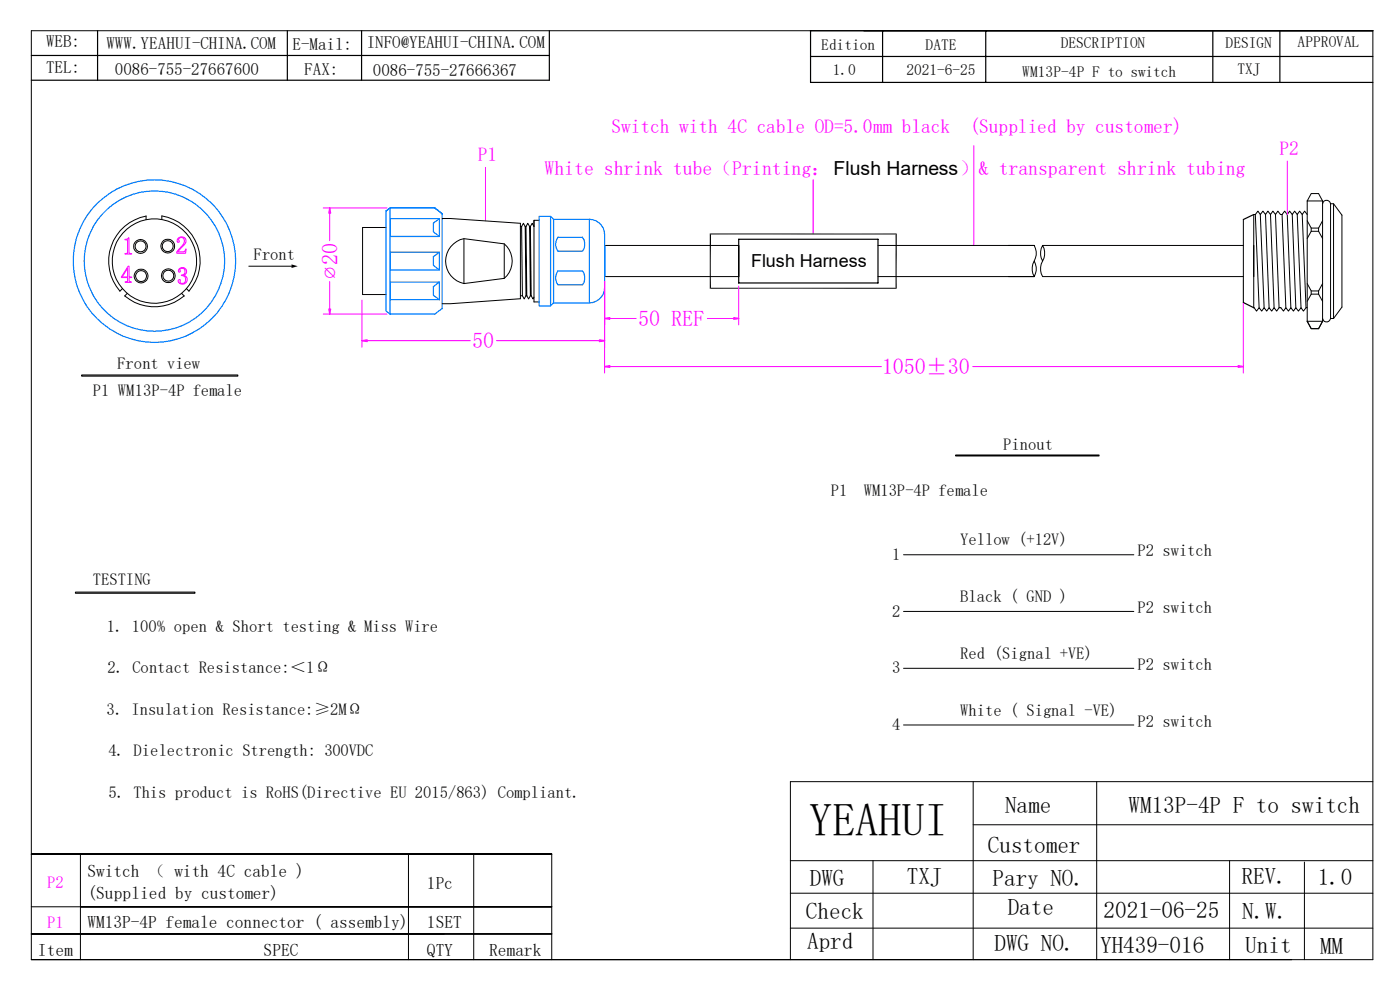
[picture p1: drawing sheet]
<svg xmlns="http://www.w3.org/2000/svg" width="297mm" height="210mm" viewBox="0 0 297 210" stroke-linecap="round" stroke-linejoin="round" font-family="sans-serif">
<g fill="none" stroke="#000" stroke-width=".21">
<path d="M31 46.6v-.8a9.7 9.7 0 0 0-5.6 16l.6-.6M34.3 46.6v-.8a9.7 9.7 0 0 1 5.8 16l-.6-.6M52.8 56.5h9M81.9 48.3h-5v14.2h5M93.8 46.4l16.6 1v16l-14.9 1h-1.7M98.4 50.6v9.6l8.6-1.1v-7.4M107 59.1a4.8 4.8 0 0 0 0-7.4l-8.6-1.1a4.9 4.9 0 0 0-3.9 4.8 4.9 4.9 0 0 0 3.9 4.8M110.4 48h.3M110.7 48l.3-.6 .4 .6M110.7 48l.1 14.7M111.4 48l.2 14.7M111.4 48h.2"/>
<path d="M111.6 48l.2 14.7M111.6 48l.4-.6 .4 .6M112.4 48l.1 14.7M112.4 48h.1M112.5 48l.2 14.7M113.3 46.7v17.4h1.1M114.4 46.7h-1.1v1.3l-.4-.6-.4 .6M128.3 52.1h28.4M128.3 58.7h28.4M150.6 49.6h39.6M186.3 52.1h33.1h-5.4M186.3 58.7h33.1h-5.4"/>
<path d="M219.4 52.1a3.3 3.3 0 0 1 0 3.3M219.4 55.4a3.3 3.3 0 0 1 0 3.3 3.3 3.3 0 0 1 0-3.3zM221.2 55.4a3.3 3.3 0 0 0 0 3.3h42.6M221.2 52.1h42.6M221.2 52.1a3.3 3.3 0 0 1 0 3.3 3.3 3.3 0 0 1 0-3.3zM263.8 46.6v17.6M266.3 45.5l.8 19.8M266.3 45.5l.6-.7 .5 .7 .5-.7 .6 .7 .5-.7 .5 .7 .5-.7 .6 .7 .5-.7 .6 .7h.3M266.3 45.5h-.3v19.8l.6 .7 .5-.7 .6 .7 .5-.7 .5 .7 .5-.7 .6 .7 .5-.7 .5 .7 .6-.7M267.4 45.5l.8 19.8M268.5 45.5l.7 19.8M269.5 45.5l.8 19.8"/>
<path d="M270.6 45.5l.8 19.8h.3l.6 .7 .5-.7 .5 .7 .6-.7 .5 .7 .5-.7 .6 .7 .5-.7 .5 .7 .6-.7M272 45.5l.8 19.8M272 45.5l.5-.7 .6 .7 .5-.7 .6 .7 .5-.7 .5 .7 .5-.7 .6 .7 .5-.7 .5 .7M273.1 45.5l.8 19.8M274.2 45.5l.7 19.8M275.2 45.5l.8 19.8M276.3 45.5l.8 19.8h.2M277.3 42.6h3.3M277.3 42.6l.9-1.5h1.5l.9 1.5M277.3 46.8l.9 1.6h1.5M277.3 42.6v25.6M278.2 48.4v.7"/>
<path d="M279.7 48.4v.7M279.7 49.1h-1.5l-.9 1.5M279.7 49.1l.9 1.5M280.6 42.6v25.6M280.6 46.8l-.9 1.6M280.6 43.2a.85 .85 0 0 1 .8-.7 .85 .85 0 0 1 .9 .7M282.3 43.2v24.4M282.3 43.2h.6l1.8 2.4v19.6l-1.8 2.4h-.6M282.9 43.2v24.4M17.3 79.5h33.2v.3h-33.2zM27 62.2l-.5 .6a9.8 9.8 0 0 0 12.6 0l-.6-.6M110.4 62.7h.4"/>
<path d="M110.8 62.7l.4 .7 .4-.7M111.6 62.7h.2M111.8 62.7l.3 .7 .4-.7M112.5 62.7h.2M112.7 62.7l.4 .7 .2-.4M150.6 61.2h39.6M277.3 68.2h3.3M277.3 68.2l.9 1.5h1.5l.9-1.5M277.3 60.2l.9 1.5h1.5M278.2 61.7v.7M279.7 61.7v.7M279.7 62.4h-1.5l-.9 1.5"/>
<path d="M279.7 62.4l.9 1.5M280.6 60.2l-.9 1.5M280.6 67.6a.85 .85 0 0 0 .8 .7 .85 .85 0 0 0 .9-.7M202.7 96.5h30.5v.2h-30.5zM191.7 117.7h48.8M16 125.6h25.4v.3h-25.4zM191.7 129.7h48.8M191.7 141.8h48.8M191.7 153.8h48.8M206.5 165.8v37.8M206.5 175h84.8M232.7 165.8v37.8"/>
<path d="M291.3 165.8h-123.6v37.8M6.6 198.1h110.5zM6.6 192.4h110.5M17.1 181.2v22.4M86.7 181.2v22.4M94.2 198.1h-87.6h110.5h-110.5M94.2 181.2h-87.6h110.5h-110.5h110.5v22.4M100.5 181.2v22.4M167.7 182.6h123.6M167.7 189.5h123.6M167.7 196.9h123.6M185.2 182.6v21"/>
<path d="M260.9 182.6v21M276.7 182.9v20.7M6.6 203.6v-197.1h284.7v197.1h-284.7h267.4"/>
<circle cx="29.8" cy="52.3" r="1.47"/>
<circle cx="29.8" cy="52.3" r="1.17"/>
<circle cx="29.9" cy="58.5" r="1.47"/>
<circle cx="29.9" cy="58.6" r="1.17"/>
<circle cx="32.8" cy="55.4" r="8.9"/>
<circle cx="35.6" cy="52.2" r="1.47"/>
<circle cx="35.6" cy="52.2" r="1.17"/>
<circle cx="35.7" cy="58.5" r="1.47"/>
<circle cx="35.7" cy="58.5" r="1.17"/>
</g>
<g fill="none" stroke="#f0f" stroke-width=".21">
<path d="M103 35.5v11.4M206.6 30.9v21.2M273.1 34.2v11.3M26.5 50.8l.5-.1 .3-.3v3.1l.2 .2 .4 .2h-1.4l.6-.3v-2.6l-.6-.1zM27.1 56.9v1.9h-1.2zM27.2 56.5h.2v2.3h.5v.1h-.5v.7l.5 .2v.1h-1.4v-.1l.6-.1v-.8h-1.4zM37.7 50.6l.5-.3 .5-.1 .5 .2 .3 .5-.3 .9-1.4 1.6h1.3l.4-.6-.1 .9h-1.9l.2-.6 1.2-1.3 .2-.7a.59 .59 0 0 0-.5-.7 .59 .59 0 0 0-.6 .7 .24 .24 0 0 1-.1 .3 .24 .24 0 0 1-.3-.1 .24 .24 0 0 1 0-.3zM38.1 56.9l.8-.1 .4 .2a.78 .78 0 0 1 .3 .8 .78 .78 0 0 1-.6 .6l.6 .4 .1 .8-.5 .6h-.9a.43 .43 0 0 1-.5-.4 .43 .43 0 0 1 .4-.4 .56 .56 0 0 0 .4 .7 .56 .56 0 0 0 .7-.4l.1-.6a.74 .74 0 0 0-.9-.6v-.2a.7 .7 0 0 0 .8-.8 .7 .7 0 0 0-1.1-.4v.2a.26 .26 0 0 1 0 .4 .26 .26 0 0 1-.4 0 .26 .26 0 0 1 .1-.4zM68.6 44.1h13.5M69.9 45.2v5.9M69.9 59.7v5.9M128.3 59.4v19.7"/>
<path d="M263.8 59.4v19.7M68.6 66.6h13.5M76.8 63.7v10M77.9 72.3h21.9M105.3 72.3h21.9M129.4 77.8h57.6M129.4 67.6h5.6M150.1 67.6h5.6M156.7 60.7v8.2M206.4 77.8h56.3"/>
</g>
<path d="M61.8 56.1l1.4 .4-1.4 .4z" fill="#000"/>
<g fill="none" stroke="#f0f" stroke-width=".25">
<path d="M172.5 38.1v11.5M69.9 44.1l.2 1.1h-.3zM69.9 44.1v1.1M69.8 65.6h.3l-.2 1zM69.9 65.6v1M76.8 72.3l1.1-.2v.4zM76.8 72.3h1.1M127.2 72.1l1.1 .2-1.1 .2zM127.2 72.3h1.1M128.3 77.8l1.1-.2v.3zM128.3 67.6l1.1-.2v.3zM128.3 77.8h1.1"/>
<path d="M128.3 67.6h1.1M155.7 67.4l1 .2-1 .1zM155.7 67.6h1M262.7 77.6l1.1 .2-1.1 .1zM262.7 77.8h1.1"/>
</g>
<g fill="none" stroke="#007fff" stroke-width=".25">
<path d="M81.9 44.7v21.3l.9 .6M82.8 44.1h9.4M82.8 44.1l-.9 .6M82.8 44.1v22.5M82.8 53.5h10.4v3.8h-10.4zM82.8 59.9h10.4v3.7h-10.4zM82.8 46.4h10.4v3.8h-10.4zM92.2 44.1l1.6 1.2v20.1l-1.6 1.2h-9.4M92.2 44.1h-9.4l-.9 .6M93.2 53.5l-1.3 .9v1.9l1.3 1M93.2 59.9l-1.3 .9v1.9l1.3 .9M93.2 46.4l-1.3 .9v1.9l1.3 1"/>
<path d="M114.4 45.9h2.4l.6 .6h7.6a3.3 3.3 0 0 1 3.3 3.3v11.2a3.3 3.3 0 0 1-3.3 3.3h-7.6l-.6 .6h-2.4zM116.8 45.9v19M117.4 46.5v17.8M118.4 57.5h5.2a2.44 2.44 0 0 1 0 2.9h-5.2a2.44 2.44 0 0 1 0-2.9zM118.4 50.3h5.2a2.51 2.51 0 0 1 0 3h-5.2a2.51 2.51 0 0 1 0-3zM125 46.5v17.8"/>
<circle cx="32.8" cy="55.4" r="17.2"/>
<circle cx="32.8" cy="55.4" r="14.9"/>
</g>
<g fill="none" stroke="#000" stroke-width=".25">
<path d="M6.6 11.8h109.9M20.7 6.5v10.5M61 6.5v10.5M76.7 6.5v10.5M116.5 6.5v10.5h-109.9M171.9 6.5h119.4M172 12h119.3M172 6.5v11h119.3M187.2 6.5v11M209.1 6.5v11M257.3 6.5v11M271.5 6.5v11"/>
<path d="M150.7 49.5v11.8M156.7 50.8h29.6v9.2h-29.6zM190.1 49.5v11.8M266 52.1v6.6M266 45.5l-2.2 1.1M263.8 64.2l2.2 1.1"/>
</g>
<text font-size="9.8" x="171.6" y="177.3">YEAHUI</text>
<g font-size="4.9">
<text x="213.2" y="172.4">Name</text>
<text x="239.4" y="172.4">WM13P-4P F to switch</text>
<text x="209.6" y="181">Customer</text>
<text x="171.8" y="187.9">DWG</text>
<text x="192.4" y="187.5">TXJ</text>
<text x="210.6" y="187.9">Pary NO.</text>
<text x="263.4" y="187.5">REV.</text>
<text x="279.6" y="187.7">1.0</text>
<text x="171" y="194.9">Check</text>
<text x="213.8" y="194.1">Date</text>
<text x="234.1" y="194.7">2021-06-25</text>
<text x="263.5" y="194.9">N.W.</text>
<text x="171.2" y="201.4">Aprd</text>
<text x="211" y="201.8">DWG NO.</text>
<text x="233.4" y="202.1">YH439-016</text>
<text x="264.2" y="202.2">Unit</text>
<text x="280" y="202.4">MM</text>
</g>
<g font-size="4.7" fill="#f0f">
<text x="71.6" y="56.2" transform="rotate(-90 71.6 56.2)">20</text>
<text x="135.4" y="69.2">50 REF</text>
<text x="100.2" y="73.9">50</text>
<text x="187.1" y="79.4">1050±30</text>
</g>
<text font-size="4.2" fill="#f0f" x="115.5" y="37.1">White shrink tube（Printing：Flush Harness）&amp; transparent shrink tubing</text>
<g font-size="4.1" fill="#f0f">
<text x="129.7" y="28.3">Switch with 4C cable OD=5.0mm black</text>
<text x="205.7" y="28.3">(Supplied by customer)</text>
<text x="101.3" y="34.2">P1</text>
<text x="271.4" y="32.9">P2</text>
</g>
<text font-size="3.8" x="159.3" y="56.6">Flush Harness</text>
<g font-size="3.7">
<text x="18.5" y="190.7">(Supplied by customer)</text>
<text x="18.5" y="186">Switch （ with 4C cable )</text>
<text x="90.6" y="188.6">1Pc</text>
<text x="18.5" y="196.8">WM13P-4P female connector ( assembly)</text>
<text x="90.6" y="196.9">1SET</text>
<text x="8" y="202.9">Item</text>
<text x="55.9" y="202.9">SPEC</text>
<text x="90.6" y="202.9">QTY</text>
<text x="103.8" y="202.9">Remark</text>
</g>
<g font-size="3.6">
<text x="9.8" y="10">WEB:</text>
<text x="22.6" y="10.4">WWW.YEAHUI-CHINA.COM</text>
<text x="62.1" y="10.5">E-Mail:</text>
<text x="77.8" y="10.2">INFO@YEAHUI-CHINA.COM</text>
<text x="9.8" y="15.6">TEL:</text>
<text x="24.4" y="15.9">0086-755-27667600</text>
<text x="64.6" y="15.9">FAX:</text>
<text x="79.1" y="16.2">0086-755-27666367</text>
</g>
<g font-size="3.5">
<text x="53.8" y="55.2">Front</text>
<text x="19.7" y="83.9">P1 WM13P-4P female</text>
<text x="24.9" y="78.4">Front view</text>
<text x="212.8" y="95.5">Pinout</text>
<text x="176.2" y="105.2">P1</text>
<text x="183.3" y="105.2">WM13P-4P female</text>
<text x="189.3" y="118.8">1</text>
<text x="203.7" y="115.7">Yellow (+12V)</text>
<text x="241.3" y="118">P2 switch</text>
<text x="19.7" y="124.2">TESTING</text>
<text x="189.3" y="130.8">2</text>
<text x="203.7" y="127.8">Black ( GND )</text>
<text x="241.3" y="130.1">P2 switch</text>
<text x="22.6" y="134.2">1. 100% open &amp; Short testing &amp; Miss Wire</text>
<text x="22.8" y="142.7">2. Contact Resistance:＜1Ω</text>
<text x="189.3" y="142.9">3</text>
<text x="203.7" y="139.8">Red (Signal +VE)</text>
<text x="241.3" y="142.1">P2 switch</text>
<text x="22.6" y="151.6">3. Insulation Resistance:≥2MΩ</text>
<text x="189.3" y="154.9">4</text>
<text x="203.7" y="151.8">White ( Signal -VE)</text>
<text x="241.3" y="154.1">P2 switch</text>
<text x="23" y="160.3">4. Dielectronic Strength: 300VDC</text>
<text x="23" y="169.3">5. This product is RoHS(Directive EU 2015/863) Compliant.</text>
</g>
<g font-size="3.5" fill="#f0f">
<text x="71.3" y="59.7" transform="rotate(-90 71.3 59.7)">∅</text>
<text x="10" y="188.4">P2</text>
<text x="10" y="196.8">P1</text>
</g>
<g font-size="3.3">
<text x="174.2" y="10.5">Edition</text>
<text x="196.4" y="10.5">DATE</text>
<text x="225" y="10.1">DESCRIPTION</text>
<text x="260" y="10.3">DESIGN</text>
<text x="275.3" y="9.9">APPROVAL</text>
<text x="176.7" y="16">1.0</text>
<text x="192.3" y="16">2021-6-25</text>
<text x="216.9" y="16.3">WM13P-4P F to switch</text>
<text x="262.5" y="15.8">TXJ</text>
</g>
</svg>
